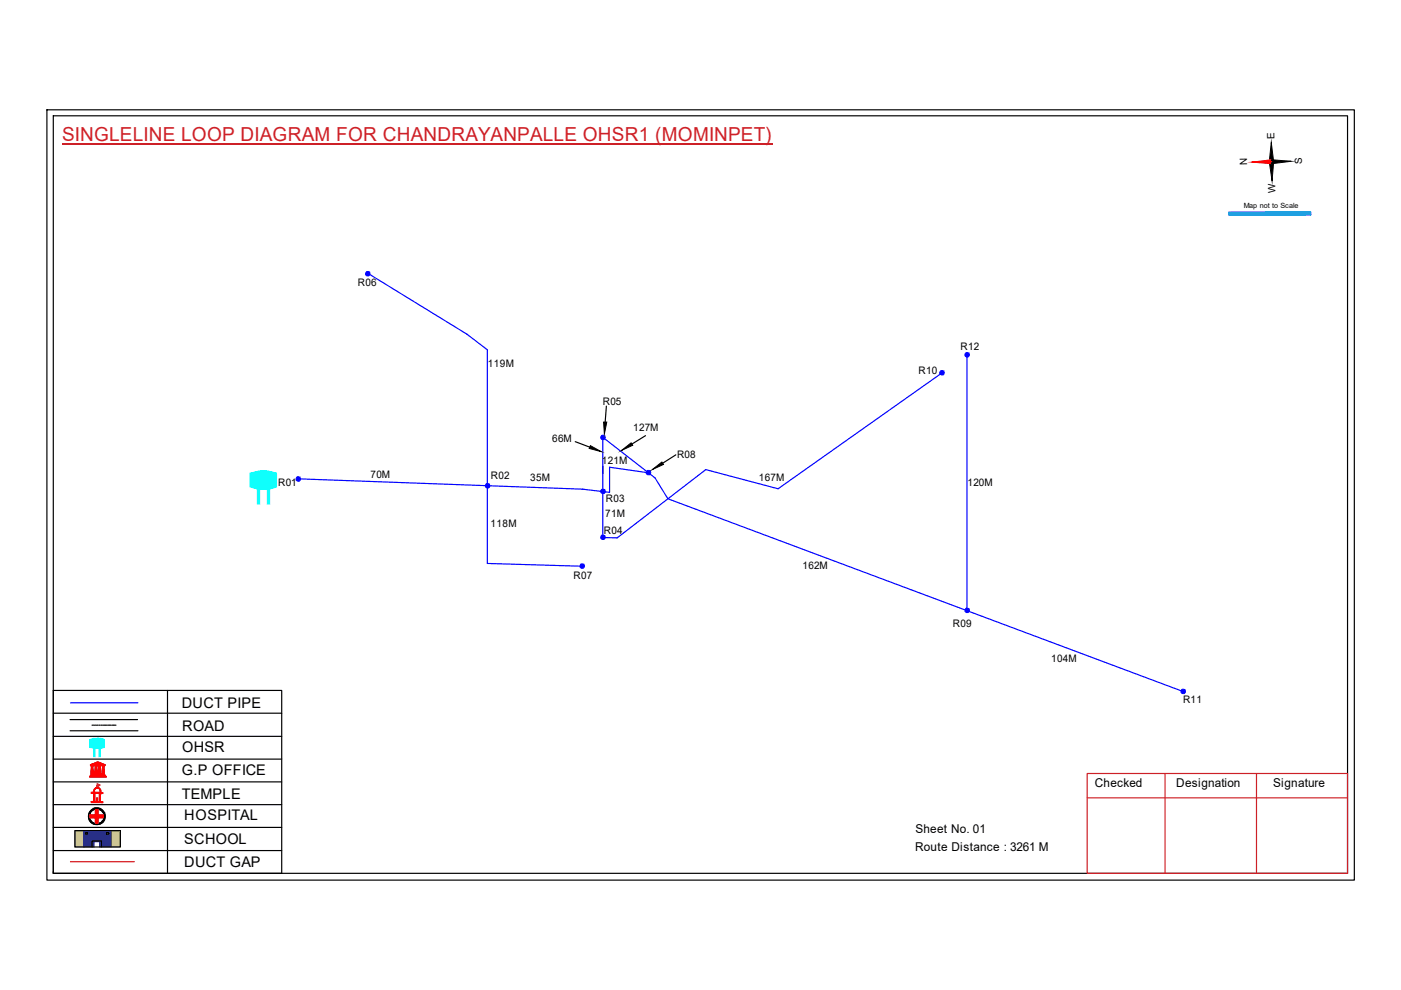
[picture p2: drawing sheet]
<svg xmlns="http://www.w3.org/2000/svg" width="297mm" height="210mm" viewBox="0 0 297 210" stroke-linecap="round" stroke-linejoin="round" font-family="sans-serif">
<path d="M11.3 151.2h48.4M11.3 156.1h48.4M14.9 152.6h14.3M14.9 154.9h14.3M35.5 146.4v38.8M11.3 175.4h48.4M11.3 161h48.4M11.3 165.8h48.4M11.3 170.6h48.4M11.3 180.3h48.4" fill="none" stroke="#000" stroke-width=".25"/>
<path d="M21 158.6h.3v1.8h-.3z" fill-rule="evenodd" fill="#0ffffc"/>
<path d="M21 158.6h.3v1.8h-.3z" fill="none" stroke="#0ffffc" stroke-width=".21"/>
<path d="M19.9 158.6h.2v1.8h-.2z" fill-rule="evenodd" fill="#0ffffc"/>
<path d="M19 156.9l1.6-.4 1.5 .3v1.6l-1.5 .3-1.6-.4zM19.9 158.6h.2v1.8h-.2z" fill="none" stroke="#0ffffc" stroke-width=".21"/>
<path d="M19 156.8a4 4 0 0 1 3.1 0v1.7a5.6 5.6 0 0 1-3 0z" fill-rule="evenodd" fill="#0ffffc"/>
<path d="M19 156.8a4 4 0 0 1 3.1 0v1.7a5.6 5.6 0 0 1-3 0z" fill="none" stroke="#0ffffc" stroke-width=".21"/>
<path d="M19 164.6h3.5v.2h-3.5zM19.2 164.3h3.1v.2h-3.1zM19.2 162.1l1.5-.6 1.6 .7zM19.3 162.4l.6-.1-.2 .1 .1 1.7h-.5l.1-1.7zM19.3 164.2h2.8v.1h-2.8zM19.5 162.1l1.2-.5 1.3 .5zM20.1 162.3h.5v1.8h-.5zM20.7 161.7l.2 .1-.2 .3zM20.9 162.3h.5v1.8h-.5zM21.6 162.3l.6 .1h-.1v1.7h-.4l.1-1.7z" fill="none" stroke="#f00" stroke-width=".21"/>
<path d="M21.6 162.3h.5v1.8h-.5z" fill-rule="evenodd" fill="#f00"/>
<path d="M21.6 162.3h.5v1.8h-.5z" fill="none" stroke="#f00" stroke-width=".21"/>
<path d="M20.9 162.3h.5v1.8h-.5z" fill-rule="evenodd" fill="#f00"/>
<path d="M20.9 162.3h.5v1.8h-.5z" fill="none" stroke="#f00" stroke-width=".21"/>
<path d="M20.1 162.3h.5v1.8h-.5z" fill-rule="evenodd" fill="#f00"/>
<path d="M20.1 162.3h.5v1.8h-.5z" fill="none" stroke="#f00" stroke-width=".21"/>
<path d="M19.3 162.3h.5v1.8h-.5z" fill-rule="evenodd" fill="#f00"/>
<path d="M19.3 162.3h.5v1.8h-.5z" fill="none" stroke="#f00" stroke-width=".21"/>
<path d="M20.6 161.7h.4v.4h-.4z" fill-rule="evenodd" fill="#f00"/>
<path d="M19 164.6h3.6v.2h-3.6zM19 164.7h3.6M19.2 164.3h3.1v.2h-3.1zM19.2 164.4h3.1M19.3 164.2h2.8v.1h-2.8zM19.3 164.3h2.8M20.6 161.7h.4v.4h-.4z" fill="none" stroke="#f00" stroke-width=".21"/>
<path d="M19.2 162.1l1-.4a.94 .94 0 0 1 1.1 0l1 .4v.2h-3.1zM19.9 162.1h.7l-.1-.3zM21 161.8l-.1 .3h.7z" fill-rule="evenodd" fill="#f00"/>
<path d="M19.2 162.1l1-.4a.94 .94 0 0 1 1.1 0l1 .4v.2h-3.1zM19.9 162.1l.6-.3 .1 .3zM20.1 168.1h1l-.1 1.9-.9-.1zM20.1 167.2a.73 .73 0 0 1 .9-.2 .73 .73 0 0 1 .4 .9v.2h.4v.1h-.5v1.7l.5 .1v.2l-2.5-.1v-.2h.6v-1.8h-.5v-.1h.5v-.4zM20.1 167.3a.55 .55 0 0 1 1 0l.2 .8-1.4-.1zM20.5 169.2l.1 .6zM20.6 166.5l.1 .5zM21 161.8l.6 .3h-.7z" fill="none" stroke="#f00" stroke-width=".21"/>
<path d="M20.6 166.2l.6 .3-.5 .3z" fill="none" stroke="#e66000" stroke-width=".21"/>
<path d="M20 167.2a.8 .8 0 0 1 1.4 .3v.5l.4 .1v.1l-.5 .1v1.5l.1 .2h.4v.2h-2.5v-.3l.6-.1v-1.6h-.6v-.2h.5zM20.1 167.4l-.2 .6h1.3l-.1-.6-.2-.3h-.5zM20.1 168.3v1.6h.9v-1.7zM20.4 169.2h.3l-.1 .7h-.2z" fill-rule="evenodd" fill="#f00"/>
<path d="M20 167.2a.8 .8 0 0 1 1.4 .3v.5l.4 .1v.1l-.5 .1v1.5l.1 .2h.4v.2h-2.5v-.3l.6-.1v-1.6h-.6v-.2h.5zM20.1 167.4l.3-.3h.5l.2 .3 .1 .6h-1.3zM20.1 168.3l.9-.1v1.7h-.9zM20.4 169.2h.3l-.1 .7h-.2z" fill="none" stroke="#f00" stroke-width=".21"/>
<path d="M20.6 166.5v.5z" fill="#f00"/>
<path d="M20.6 166.5v.5z" fill="none" stroke="#f00" stroke-width=".21"/>
<path d="M20.6 166.5v.5z" fill="#f00"/>
<path d="M20.6 166.5v.5z" fill="none" stroke="#f00" stroke-width=".21"/>
<path d="M20.6 166.5v.5z" fill="#f00"/>
<path d="M20.6 166.5v.5zM20.6 166.5v.5" fill="none" stroke="#f00" stroke-width=".21"/>
<path d="M20.7 166.8l-.1 .2z" fill="#f00"/>
<path d="M20.7 166.8l-.1 .2z" fill="none" stroke="#f00" stroke-width=".21"/>
<path d="M20.7 166.8v.2z" fill="#f00"/>
<path d="M20.7 166.8v.2z" fill="none" stroke="#f00" stroke-width=".21"/>
<path d="M20.6 167h.1z" fill="#f00"/>
<path d="M20.6 167h.1z" fill="none" stroke="#f00" stroke-width=".21"/>
<path d="M20.6 167h.1z" fill="#f00"/>
<path d="M20.6 167h.1z" fill="none" stroke="#f00" stroke-width=".21"/>
<path d="M20.6 166.2l.6 .3-.6 .3z" fill-rule="evenodd" fill="#e66000"/>
<path d="M20.6 166.2l.6 .3-.6 .3z" fill="none" stroke="#e66000" stroke-width=".21"/>
<path d="M11.3 146.4h48.4v38.8h-48.4zM19.5 153.8h.4M20 153.8h.3M20.4 153.8h.4M21 153.8h.2M21.4 153.8h.3M21.9 153.8h.3M22.3 153.8h.3M22.8 153.8h.4M23.2 153.8h.4M23.7 153.8h.4M24.2 153.8h.4" fill="none" stroke="#000" stroke-width=".25"/>
<path d="M14.9 149h14.3" fill="none" stroke="#00f" stroke-width=".25"/>
<g fill="none" stroke="#000" stroke-width=".21">
<path d="M19.3 172a1.38 1.38 0 0 1 2.4 .2 1.49 1.49 0 0 1-.8 2.4 1.59 1.59 0 0 1-1.7-.8 1.59 1.59 0 0 1 .1-1.8z"/>
<circle cx="20.5" cy="173" r="1.81"/>
<circle cx="20.5" cy="173.1" r="1.78"/>
<circle cx="20.5" cy="173.1" r="1.59"/>
</g>
<path d="M18.7 173a1.81 1.81 0 0 1 3.6 0 1.81 1.81 0 0 1-3.6 0zM19.3 172a1.55 1.55 0 0 0 .2 2.2 1.55 1.55 0 0 0 2.2-.1 1.55 1.55 0 0 0-.2-2.2l-.4-.2a1.37 1.37 0 0 0-1.8 .3z" fill-rule="evenodd" fill="#000"/>
<path d="M19.1 172.8h1.2v-1.1h.5v1.1h1.1v.6h-1.1v1.1h-.5v-1.1h-1.2z" fill="none" stroke="#f00" stroke-width=".25"/>
<path d="M19.1 172.8h1.1v-1.1h.6v1.1h1.1v.6h-1.1v1.1h-.6v-1.1h-1.1z" fill-rule="evenodd" fill="#f00"/>
<path d="M19.1 172.8h1.1v-1.1h.6v1.1h1.1v.6h-1.1v1.1h-.6v-1.1h-1.1z" fill="none" stroke="#f00" stroke-width=".21"/>
<path d="M14.9 182.7h13.6" fill="none" stroke="#f00" stroke-width=".25"/>
<path d="M15.9 176.1h1.9v3.5h-1.9zM23.6 176.1h1.9v3.5h-1.9z" fill-rule="evenodd" fill="#c8c92d"/>
<path d="M15.9 176.1h1.9v3.5h-1.9zM23.6 176.1h1.9v3.5h-1.9z" fill="none" stroke="#c8c92d" stroke-width=".21"/>
<path d="M17.7 176.1h5.9v3.5h-2.5v-1.1h-1.2v1.1h-2.2zM18.2 176.5v.4h.3v-.4zM22.6 176.5v.4h.4v-.4z" fill-rule="evenodd" fill="#293189"/>
<path d="M17.7 176.1h5.9v3.5h-2.5v-1.1h-1.2v1.1h-2.2zM18.2 176.5h.3v.4h-.3zM22.6 176.5h.4v.4h-.4z" fill="none" stroke="#293189" stroke-width=".21"/>
<path d="M9.9 23.3h277.2v163.3h-277.2zM11.3 24.6h274.4v160.6h-274.4zM273.7 34.2l-8.2 .2M15.9 176.1h9.6v3.5h-9.6zM18.2 176.5h.4v.4h-.4zM19.5 179.6v-1.3h2v1.3M22.6 176.5h.5v.4h-.5zM11.3 184.8v.4" fill="none" stroke="#000" stroke-width=".25"/>
<path d="M13.2 30.4h150.5M230.5 164h55.2v21.2h-55.2zM230.5 169.2h55.2M247 164v21.2M266.4 164v21.2" fill="none" stroke="#cd2027" stroke-width=".25"/>
<path d="M269.1 34.3h.9l-.3 4.1zM269.5 30.2l.5 4.1h-.9z" fill="#000"/>
<path d="M269.1 34.3h.9l-.3 4.1zM269.5 30.2l.5 4.1h-.9z" fill="none" stroke="#000" stroke-width=".21"/>
<path d="M265.5 34.4l4.1-.5v.8z" fill="#f00"/>
<path d="M265.5 34.4l4.1-.5v.8z" fill="none" stroke="#f00" stroke-width=".21"/>
<path d="M269.6 33.9l4.1 .3-4.1 .5z" fill="#000"/>
<path d="M269.6 33.9l4.1 .3-4.1 .5z" fill="none" stroke="#000" stroke-width=".21"/>
<path d="M269.6 34.3l-4.1 .1" fill="none" stroke="#f00" stroke-width=".25"/>
<path d="M260.6 45h17.2v.6h-17.2z" fill-rule="evenodd" fill="#0093dd"/>
<path d="M260.6 45h17.2v.6h-17.2z" fill="none" stroke="#0093dd" stroke-width=".21"/>
<path d="M260.6 45h17.3v.6h-17.3z" fill="none" stroke="#0093dd" stroke-width=".25"/>
<path d="M77.9 57.9l21.1 13 4.3 3.3v45.3l20.2 .6M199.9 78.9l-34.9 24.7-15.4-4-18.8 14.4h-3v-21.3l11.1 8.6 2.7 4.4 109.3 40.9M205 75.3v54.2M63 101.5l60.6 2.2M137.5 100.2l-8.3-1.1v5.3l-5.7-.7" fill="none" stroke="#00f" stroke-width=".25"/>
<path d="M127.8 98.8v1.6" fill="none" stroke="#000" stroke-width=".25"/>
<circle cx="103.4" cy="103" r=".49" fill="#00f"/>
<circle cx="103.4" cy="103" r=".49" fill="none" stroke="#00f" stroke-width=".21"/>
<circle cx="127.9" cy="104.1" r=".49" fill="#00f"/>
<circle cx="127.9" cy="104.1" r=".49" fill="none" stroke="#00f" stroke-width=".21"/>
<circle cx="123.5" cy="120" r=".49" fill="#00f"/>
<circle cx="123.5" cy="120" r=".49" fill="none" stroke="#00f" stroke-width=".21"/>
<circle cx="127.9" cy="113.9" r=".49" fill="#00f"/>
<circle cx="127.9" cy="113.9" r=".49" fill="none" stroke="#00f" stroke-width=".21"/>
<circle cx="127.9" cy="92.7" r=".49" fill="#00f"/>
<circle cx="127.9" cy="92.7" r=".49" fill="none" stroke="#00f" stroke-width=".21"/>
<circle cx="137.5" cy="100.2" r=".49" fill="#00f"/>
<circle cx="137.5" cy="100.2" r=".49" fill="none" stroke="#00f" stroke-width=".21"/>
<circle cx="199.7" cy="79" r=".49" fill="#00f"/>
<circle cx="199.7" cy="79" r=".49" fill="none" stroke="#00f" stroke-width=".21"/>
<circle cx="205.1" cy="75.2" r=".49" fill="#00f"/>
<circle cx="205.1" cy="75.2" r=".49" fill="none" stroke="#00f" stroke-width=".21"/>
<circle cx="205.1" cy="129.4" r=".49" fill="#00f"/>
<circle cx="205.1" cy="129.4" r=".49" fill="none" stroke="#00f" stroke-width=".21"/>
<circle cx="250.9" cy="146.6" r=".49" fill="#00f"/>
<circle cx="250.9" cy="146.6" r=".49" fill="none" stroke="#00f" stroke-width=".21"/>
<path d="M125.2 94.5l2.3 1.3-2.6-.7zM128 89.5h.6l-.5 2.5zM131.8 95.5l2-1.6 .4 .5zM138.3 99.6l2-1.6 .4 .5z" fill="#000"/>
<path d="M125.2 94.5l2.3 1.3-2.6-.7zM128 89.5h.6l-.5 2.5zM131.8 95.5l2-1.6 .4 .5zM138.3 99.6l2-1.6 .4 .5z" fill="none" stroke="#000" stroke-width=".21"/>
<path d="M122 93.6l3.1 1.2M128.6 86.1l-.3 3.4M136.9 92.4l-2.9 1.7M143.3 96.4l-2.8 1.8" fill="none" stroke="#000" stroke-width=".25"/>
<path d="M56.7 103.5h.5v3.3h-.5z" fill-rule="evenodd" fill="#0ffffc"/>
<path d="M56.7 103.5h.5v3.3h-.5z" fill="none" stroke="#0ffffc" stroke-width=".21"/>
<path d="M54.6 103.5h.5v3.3h-.5z" fill-rule="evenodd" fill="#0ffffc"/>
<path d="M53 100.4a7.1 7.1 0 0 1 5.6 0v2.8a7.9 7.9 0 0 1-5.6 0zM54.6 103.5h.5v3.3h-.5z" fill="none" stroke="#0ffffc" stroke-width=".21"/>
<path d="M53 100.3h.1a7.5 7.5 0 0 1 5.5 0v2.9a7.7 7.7 0 0 1-5.6 0z" fill-rule="evenodd" fill="#0ffffc"/>
<path d="M53 100.3h.1a7.5 7.5 0 0 1 5.5 0v2.9a7.7 7.7 0 0 1-5.6 0z" fill="none" stroke="#0ffffc" stroke-width=".21"/>
<circle cx="78" cy="58" r=".49" fill="#00f"/>
<circle cx="78" cy="58" r=".49" fill="none" stroke="#00f" stroke-width=".21"/>
<circle cx="63.3" cy="101.5" r=".49" fill="#00f"/>
<circle cx="63.3" cy="101.5" r=".49" fill="none" stroke="#00f" stroke-width=".21"/>
<text font-size="4.1" fill="#cd2027" x="13.2" y="29.9">SINGLELINE LOOP DIAGRAM FOR CHANDRAYANPALLE OHSR1 (MOMINPET)</text>
<g font-size="3.1">
<text x="38.6" y="150">DUCT PIPE</text>
<text x="38.6" y="154.9">ROAD</text>
<text x="38.6" y="159.5">OHSR</text>
<text x="38.6" y="164.3">G.P OFFICE</text>
<text x="38.6" y="169.3">TEMPLE</text>
<text x="39.1" y="173.9">HOSPITAL</text>
<text x="39.1" y="179">SCHOOL</text>
<text x="39.1" y="183.8">DUCT GAP</text>
</g>
<g font-size="2.6">
<text x="232.1" y="167">Checked</text>
<text x="249.4" y="167">Designation</text>
<text x="270" y="167">Signature</text>
<text x="194.1" y="176.6">Sheet No. 01</text>
<text x="194" y="180.3">Route Distance : 3261 M</text>
</g>
<g font-size="2.2">
<text x="75.9" y="60.7">R06</text>
<text x="103.4" y="77.7">119M</text>
<text x="203.7" y="74.2">R12</text>
<text x="194.8" y="79.2">R10</text>
<text x="127.8" y="85.9">R05</text>
<text x="117" y="93.8">66M</text>
<text x="134.2" y="91.4">127M</text>
<text x="78.5" y="101.3">70M</text>
<text x="104.1" y="101.6">R02</text>
<text x="127.6" y="98.4">121M</text>
<text x="143.5" y="97">R08</text>
<text x="59" y="103.1">R01</text>
<text x="112.4" y="102">35M</text>
<text x="128.5" y="106.4">R03</text>
<text x="160.9" y="102">167M</text>
<text x="205.1" y="103.1">120M</text>
<text x="104" y="111.7">118M</text>
<text x="128.1" y="113.2">R04</text>
<text x="128.3" y="109.6">71M</text>
<text x="121.6" y="122.7">R07</text>
<text x="170.1" y="120.7">162M</text>
<text x="202.1" y="132.9">R09</text>
<text x="222.9" y="140.3">104M</text>
<text x="250.8" y="149.1">R11</text>
</g>
<g font-size="2.1">
<text x="270.2" y="29.5" transform="rotate(-91 270.2 29.5)">E</text>
<text x="264.5" y="35.1" transform="rotate(-91 264.5 35.1)">N</text>
<text x="276.1" y="34.8" transform="rotate(-91 276.1 34.8)">S</text>
<text x="270.5" y="40.9" transform="rotate(-91 270.5 40.9)">W</text>
</g>
<text font-size="1.5" x="263.7" y="44.2">Map not to Scale</text>
</svg>
